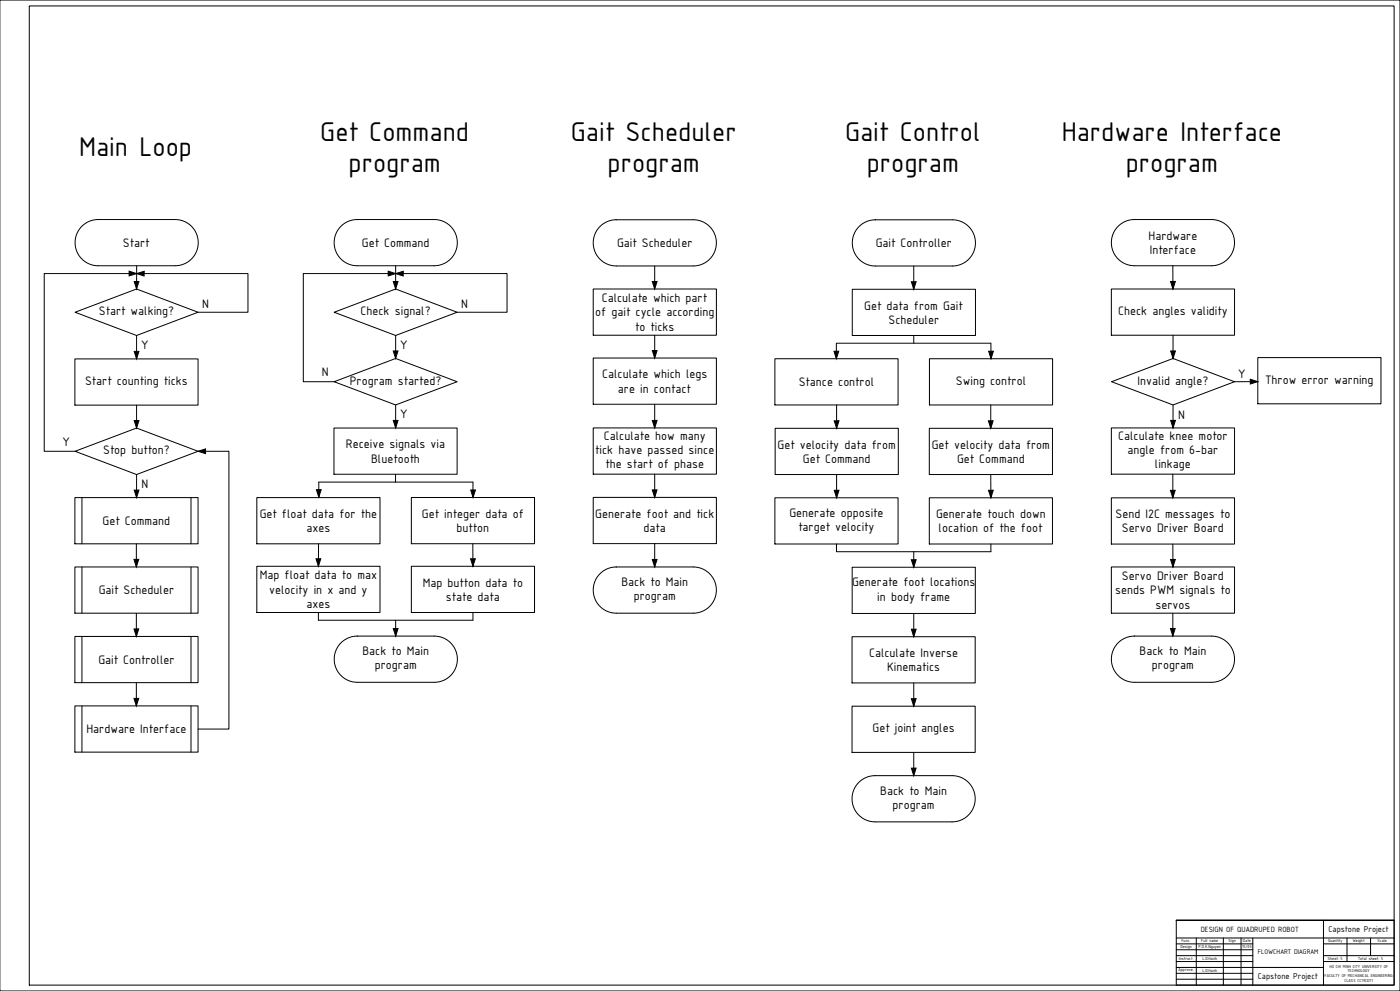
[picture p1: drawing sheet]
<svg xmlns="http://www.w3.org/2000/svg" width="1189mm" height="841mm" viewBox="0 0 1189 841" stroke-linecap="round" stroke-linejoin="round" font-family="sans-serif">
<!-- layer: AM_0 -->
<path d="M0 0h1189v841h-1189M25 5h1159v831h-1159z" fill="none" stroke="#000" stroke-width=".85"/>
<!-- layer: khung ten -->
<path d="M1016 796v40M1039 796v40M1054 796v40M1064 796v40M1124 781v55M1144 796v20M1164 796v15M999 801h65M1064 821h60" fill="none" stroke="#000" stroke-width=".85"/>
<!-- layer: 0 -->
<g fill="none" stroke="#000" stroke-width=".85">
<path d="M70 192a20 20 0 0 1 13-6h66a20 20 0 0 1 19 20 20 20 0 0 1-19 20h-66a20 20 0 0 1-18-13 20 20 0 0 1 5-21zM83 186h.1M290 192a20 20 0 0 1 13-6h66a20 20 0 0 1 19 20 20 20 0 0 1-19 20h-66a20 20 0 0 1-18-13 20 20 0 0 1 5-21zM303 186h.1M523 186a20 20 0 0 0-19 20 20 20 0 0 0 19 20h66a20 20 0 0 0 19-20 20 20 0 0 0-19-20M523 186h.1M523 187h66M730 192a20 20 0 0 1 13-5h66a20 20 0 0 1 19 19 20 20 0 0 1-19 20h-66a20 20 0 0 1-18-13 20 20 0 0 1 5-21zM743 187h.1M950 192a20 20 0 0 1 13-6h66a20 20 0 0 1 19 20 20 20 0 0 1-19 20h-66a20 20 0 0 1-18-13 20 20 0 0 1 5-21zM963 186h.1M116 226v19"/>
<path d="M336 226v19M556 226v19M776 226v19M996 226v19M504 245h104v39h-104zM724 245h104v40h-104zM944 245h104v39h-104zM168 265h43v-33h-173v151h26M388 265h43v-33h-173v92h26M116 285v20M336 285v19M556 284v20"/>
<path d="M776 285v6M996 284v20M64 305h104v39h-104zM504 304h104v39h-104zM658 304h105v40h-105zM710 304v-13h131l1 13M789 304h105v40h-105zM1068 303h105v40h-105zM1068 324h-20M116 344v19M336 344v19M556 343v20"/>
<path d="M710 344v19M841 344v19M996 344v19M284 363h104v39h-104zM504 363h104v39h-104zM658 363h105v40h-105zM789 363h105v40h-105zM944 363h104v39h-104zM168 383h26v236h-26M116 403v19M336 402v7M556 402v20"/>
<path d="M710 403v19M841 403v19M996 402v21M64 422h104v40h-104zM70 422v40M162 422v40M218 422h105v40h-105zM271 422v-13h131v13M349 422h105v39h-105zM504 422h104v39h-104zM658 422h105v40h-105zM789 422h105v40h-105z"/>
<path d="M944 423h104v39h-104zM116 462v19M270 462v19M402 461v20M556 461v20M710 462v6h131v-6M776 468v13M996 462v19M64 481h104v39h-104zM70 481v39M162 481v39M218 481h105v39h-105z"/>
<path d="M349 481h105v39h-105zM510 486a20 20 0 0 1 13-5h66a20 20 0 0 1 19 20 20 20 0 0 1-19 19h-66a20 20 0 0 1-18-12 20 20 0 0 1 5-22zM523 481h.1M724 481h104v40h-104zM944 481h104v39h-104zM270 520v6h132v-6M116 521v19M303 540h.1M336 526v14M776 521v19M963 540h.1M996 520v20"/>
<path d="M64 540h104v39h-104zM70 540v39M162 540v39M290 545a20 20 0 0 1 13-5h66a20 20 0 0 1 19 19 20 20 0 0 1-19 20h-66a20 20 0 0 1-18-12 20 20 0 0 1 5-22zM724 540h104v40h-104zM950 545a20 20 0 0 1 13-5h66a20 20 0 0 1 19 19 20 20 0 0 1-19 20h-66a20 20 0 0 1-18-12 20 20 0 0 1 5-22zM116 579v20M776 580v19M64 599h104v39h-104zM70 599v39M162 599v39M724 599h104v40h-104z"/>
<path d="M776 639v19M743 658h.1M730 664a20 20 0 0 1 13-6h65a20 20 0 0 1 20 20 20 20 0 0 1-20 19h-65a20 20 0 0 1-18-12 20 20 0 0 1 5-21zM999 806h65M999 811h65M999 816h65M999 821h65M999 826h65M999 831h65"/>
</g>
<!-- layer: khung-ten -->
<path d="M999 796h185M1184 781v55h-185v-55h185M1124 801h60M1124 816h60M1124 811h60" fill="none" stroke="#000" stroke-width=".85"/>
<!-- layer: khungdam -->
<path d="M999 781h185h-185" fill="none" stroke="#000" stroke-width=".85"/>
<!-- layer: BACKGROUND -->
<path d="M64 265l52-20 52 20-52 20zM284 265l52-20 52 20-52 20zM284 324l52-20 52 20-52 20zM944 324l52-20 52 20-52 20zM64 383l52-20 52 20-52 20z" fill="none" stroke="#000" stroke-width=".85"/>
<!-- layer: 0 -->
<g fill="#000" stroke="#000" stroke-width=".85">
<path d="M110 230l6 2-6 2zM116 232l6-2v4zM336 232l6-2v4zM330 230l6 2-6 2zM114 239h4l-2 6zM334 239h4l-2 6zM554 239h4l-2 6zM774 239h4l-2 6zM994 239h4l-2 6zM114 298h4l-2 7zM334 298h4l-2 6zM554 298l4-1-2 7z"/>
<path d="M708 298h4l-2 6zM840 298h4l-2 6zM994 298h4l-2 6zM1062 322l6 2-6 2zM114 357h4l-2 6zM334 357h4l-2 6zM554 357h4l-2 6zM708 357h4l-2 6zM839 357h4l-2 6zM994 357h4l-2 6zM168 383l7-2v4zM114 416h4l-2 6z"/>
<path d="M269 416h4l-2 6zM400 416h4l-2 6zM554 416h4l-2 6zM708 416h4l-2 6zM839 416h4l-2 6zM994 416h4l-2 7zM114 475h4l-2 6zM268 474h4l-2 7zM400 474h4l-2 7zM554 475h4l-2 6zM774 475h4l-2 6zM994 475h4l-2 6z"/>
<path d="M334 533h4l-2 7zM994 533h4l-2 7zM114 534h4l-2 6zM774 534h4l-2 6zM114 593h4l-2 6zM774 593h4l-2 6zM774 652h4l-2 6z"/>
</g>
<g font-size="24.8">
<text x="272" y="119">Get Command</text>
<text x="485" y="119">Gait Scheduler</text>
<text x="718" y="119">Gait Control</text>
<text x="902" y="119">Hardware Interface</text>
<text x="67" y="133">Main Loop</text>
<text x="296" y="146">program</text>
<text x="516" y="146">program</text>
<text x="736" y="146">program</text>
<text x="956" y="146">program</text>
</g>
<g font-size="11.3">
<text x="975" y="204">Hardware</text>
<text x="104" y="210">Start</text>
<text x="307" y="210">Get Command</text>
<text x="524" y="210">Gait Scheduler</text>
<text x="744" y="210">Gait Controller</text>
<text x="976" y="216">Interface</text>
<text x="511" y="256">Calculate which part</text>
<text x="172" y="262">N</text>
<text x="392" y="262">N</text>
<text x="734" y="263">Get data from Gait</text>
<text x="84" y="268">Start walking?</text>
<text x="306" y="268">Check signal?</text>
<text x="505" y="269">of gait cycle according</text>
<text x="949" y="267">Check angles validity</text>
<text x="755" y="275">Scheduler</text>
<text x="539" y="281">to ticks</text>
<text x="120" y="296">Y</text>
<text x="340" y="296">Y</text>
<text x="273" y="319">N</text>
<text x="511" y="321">Calculate which legs</text>
<text x="1052" y="321">Y</text>
<text x="72" y="327">Start counting ticks</text>
<text x="297" y="327">Program started?</text>
<text x="678" y="328">Stance control</text>
<text x="812" y="327">Swing control</text>
<text x="966" y="327">Invalid angle?</text>
<text x="1075" y="326">Throw error warning</text>
<text x="525" y="333">are in contact</text>
<text x="340" y="355">Y</text>
<text x="1000" y="355">N</text>
<text x="513" y="373">Calculate how many</text>
<text x="949" y="373">Calculate knee motor</text>
<text x="53" y="378">Y</text>
<text x="294" y="380">Receive signals via</text>
<text x="660" y="381">Get velocity data from</text>
<text x="791" y="381">Get velocity data from</text>
<text x="88" y="386">Stop button?</text>
<text x="505" y="385">tick have passed since</text>
<text x="957" y="385">angle from 6-bar</text>
<text x="315" y="393">Bluetooth</text>
<text x="682" y="393">Get Command</text>
<text x="813" y="393">Get Command</text>
<text x="514" y="397">the start of phase</text>
<text x="981" y="397">linkage</text>
<text x="120" y="414">N</text>
<text x="221" y="439">Get float data for the</text>
<text x="358" y="439">Get integer data of</text>
<text x="505" y="439">Generate foot and tick</text>
<text x="670" y="439">Generate opposite</text>
<text x="795" y="440">Generate touch down</text>
<text x="947" y="440">Send I2C messages to</text>
<text x="87" y="446">Get Command</text>
<text x="260" y="452">axes</text>
<text x="388" y="452">button</text>
<text x="547" y="451">data</text>
<text x="678" y="451">target velocity</text>
<text x="797" y="452">location of the foot</text>
<text x="953" y="452">Servo Driver Board</text>
<text x="221" y="492">Map float data to max</text>
<text x="359" y="498">Map button data to</text>
<text x="528" y="497">Back to Main</text>
<text x="724" y="497">Generate foot locations</text>
<text x="953" y="492">Servo Driver Board</text>
<text x="229" y="504">velocity in x and y</text>
<text x="84" y="504">Gait Scheduler</text>
<text x="379" y="510">state data</text>
<text x="538" y="509">program</text>
<text x="745" y="510">in body frame</text>
<text x="947" y="504">sends PWM signals to</text>
<text x="260" y="516">axes</text>
<text x="981" y="517">servos</text>
<text x="308" y="556">Back to Main</text>
<text x="738" y="558">Calculate Inverse</text>
<text x="968" y="556">Back to Main</text>
<text x="84" y="563">Gait Controller</text>
<text x="318" y="568">program</text>
<text x="753" y="570">Kinematics</text>
<text x="978" y="568">program</text>
<text x="73" y="622">Hardware Interface</text>
<text x="741" y="621">Get joint angles</text>
<text x="747" y="674">Back to Main</text>
<text x="758" y="686">program</text>
</g>
<g font-size="7.8">
<text x="1128" y="791">Capstone Project</text>
<text x="1068" y="831">Capstone Project</text>
</g>
<text font-size="7" x="1020" y="791">DESIGN OF QUADRUPED ROBOT</text>
<text font-size="6.2" x="1068" y="809">FLOWCHART DIAGRAM</text>
<g font-size="3.9">
<text x="1003" y="800">Func.</text>
<text x="1020" y="800">Full name</text>
<text x="1043" y="799">Sign</text>
<text x="1055" y="800">Date</text>
<text x="1128" y="799">Quantity</text>
<text x="1149" y="799">Weight</text>
<text x="1170" y="800">Scale</text>
<text x="1002" y="804">Design</text>
<text x="1018" y="804">P.D.K.Nguyen</text>
<text x="1055" y="805">15/05</text>
<text x="1001" y="815">Instruct.</text>
<text x="1021" y="815">L.D.Hanh</text>
<text x="1128" y="815">Sheet: 5</text>
<text x="1153" y="815">Total sheet: 5</text>
<text x="1129" y="821">HO CHI MINH CITY UNIVERSITY OF</text>
<text x="1001" y="824">Approve.</text>
<text x="1021" y="825">L.D.Hanh</text>
<text x="1144" y="825">TECHNOLOGY</text>
<text x="1125" y="829">FACULTY OF MECHANICAL ENGINEERING</text>
<text x="1142" y="834">CLASS CC19CDT1</text>
</g>
</svg>
